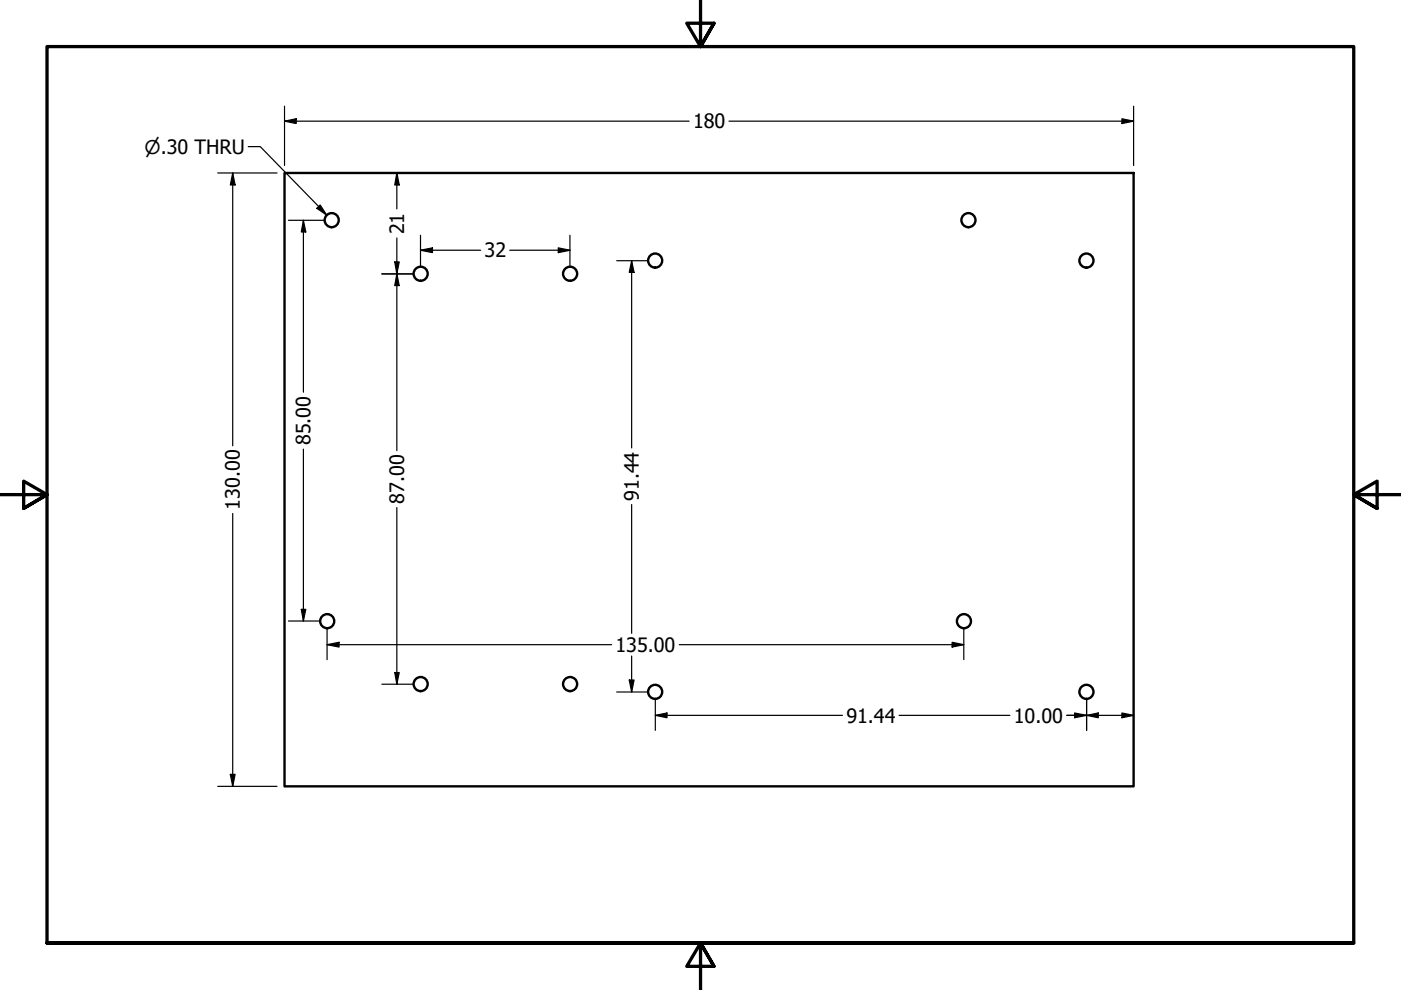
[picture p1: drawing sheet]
<svg xmlns="http://www.w3.org/2000/svg" width="297mm" height="210mm" viewBox="0 0 297 210" stroke-linecap="round" stroke-linejoin="round" font-family="sans-serif">
<!-- layer: Visible (ANSI) -->
<g fill="none" stroke="#000" stroke-width=".51">
<path d="M60.3 36.7h180v130h-180z"/>
<circle cx="70.3" cy="46.7" r="1.49"/>
<circle cx="89.2" cy="58" r="1.49"/>
<circle cx="120.9" cy="58" r="1.49"/>
<circle cx="138.9" cy="55.2" r="1.49"/>
<circle cx="205.3" cy="46.7" r="1.49"/>
<circle cx="230.3" cy="55.2" r="1.49"/>
<circle cx="69.4" cy="131.7" r="1.49"/>
<circle cx="204.4" cy="131.7" r="1.49"/>
<circle cx="89.2" cy="145" r="1.49"/>
<circle cx="120.9" cy="145" r="1.49"/>
<circle cx="138.9" cy="146.7" r="1.49"/>
<circle cx="230.3" cy="146.7" r="1.49"/>
</g>
<!-- layer: Border (ANSI) -->
<path d="M148.5 -.1v10l-2.9-5h5.8l-2.9 5 2.9-5M0 104.9h10l-5-2.9v5.8l5-2.9-5 2.9M297 104.9h-10l5-2.9v5.8l-5-2.9 5 2.9M10 199.9v-190h277v190h-277h277M151.4 204.9l-2.9-5 2.9 5h-5.8l2.9-5v10" fill="none" stroke="#000" stroke-width=".7"/>
<!-- layer: Dimension (ANSI) -->
<g fill="none" stroke="#000" stroke-width=".25">
<path d="M46.2 36.7h12.5M49.3 36.7l.5 2.5h-1zM49.3 36.7v57.8M60.3 25.7l2.5-.5v1zM60.3 25.7h85.8M60.3 22.5v12.6M84.1 36.7l.5 2.5h-.9zM84.1 36.7v7.6M154.6 25.7h85.7M237.9 25.2l2.4 .5-2.4 .5zM240.3 22.5v12.6M61.2 46.7h7.5"/>
<path d="M64.3 46.7l.5 2.5h-.9zM64.3 46.7v36.5M81 58.1h6.6M83.7 55.5h.9l-.5 2.6zM84.1 58.1l.5 2.5h-.9zM84.1 50.5v45M89.2 53.1l2.5-.6v1.1zM89.2 53.1h12.7M89.2 49.9v6.6M108.1 53.1h12.7M118.4 52.5l2.4 .6-2.4 .5zM120.8 49.9v6.6"/>
<path d="M130.7 55.3h6.7M133.9 55.3l.5 2.5h-1zM133.9 55.3v39.7M64.3 95.2v36.5M49.3 108.9v57.8M84.1 107.6v37.5M133.9 107v27.3M61.2 131.7h6.6M63.9 129.2h.9l-.5 2.5zM69.3 136.7l2.6-.5v1zM69.3 136.7h60.4M69.3 133.3v6.6"/>
<path d="M133.9 139.1v7.6M144 136.7h60.3M201.9 136.2l2.4 .5-2.4 .5zM204.3 133.3v6.6M81 145.1h6.6M83.7 142.6h.9l-.5 2.5zM130.7 146.7h6.7M133.4 144.2h1l-.5 2.5zM138.9 151.7l2.5-.5v1zM138.9 151.7h39.7M138.9 148.3v6.5M190.6 151.7h23.5"/>
<path d="M226.2 151.7h14.1M227.8 151.2l2.6 .5-2.6 .5zM230.4 151.7l2.5-.5v1zM230.4 148.3v6.5M237.9 151.2l2.4 .5-2.4 .5zM46.2 166.7h12.5M48.8 164.2h1l-.5 2.5z"/>
</g>
<g fill="#000">
<path d="M49.3 36.7l.5 2.5h-1z" fill-rule="evenodd"/>
<path d="M60.3 25.7l2.5-.5v1z" fill-rule="evenodd"/>
<path d="M84.1 36.7l.5 2.5h-.9z" fill-rule="evenodd"/>
<path d="M237.9 25.2l2.4 .5-2.4 .5z" fill-rule="evenodd"/>
<path d="M64.3 46.7l.5 2.5h-.9z" fill-rule="evenodd"/>
<path d="M83.7 55.5h.9l-.5 2.6z" fill-rule="evenodd"/>
<path d="M89.2 53.1l2.5-.6v1.1z" fill-rule="evenodd"/>
<path d="M118.4 52.5l2.4 .6-2.4 .5z" fill-rule="evenodd"/>
<path d="M133.9 55.3l.5 2.5h-1z" fill-rule="evenodd"/>
<path d="M84.1 58.1l.5 2.5h-.9z" fill-rule="evenodd"/>
<path d="M63.9 129.2h.9l-.5 2.5z" fill-rule="evenodd"/>
<path d="M69.3 136.7l2.6-.5v1z" fill-rule="evenodd"/>
<path d="M201.9 136.2l2.4 .5-2.4 .5z" fill-rule="evenodd"/>
<path d="M83.7 142.6h.9l-.5 2.5z" fill-rule="evenodd"/>
<path d="M133.4 144.2h1l-.5 2.5z" fill-rule="evenodd"/>
<path d="M138.9 151.7l2.5-.5v1z" fill-rule="evenodd"/>
<path d="M227.8 151.2l2.6 .5-2.6 .5z" fill-rule="evenodd"/>
<path d="M230.4 151.7l2.5-.5v1z" fill-rule="evenodd"/>
<path d="M237.9 151.2l2.4 .5-2.4 .5z" fill-rule="evenodd"/>
<path d="M48.8 164.2h1l-.5 2.5z" fill-rule="evenodd"/>
</g>
<!-- layer: Symbol (ANSI) -->
<path d="M52.6 31.1h2.6l14.1 14.5M67.9 43.5l1.4 2.1-2.1-1.4z" fill="none" stroke="#000" stroke-width=".25"/>
<path d="M67.9 43.5l1.4 2.1-2.1-1.4z" fill-rule="evenodd" fill="#000"/>
<g font-size="4.2">
<text x="146.9" y="27.2">180</text>
<text x="85.7" y="49.7" transform="rotate(-90 85.7 49.7)">21</text>
<text x="102.7" y="54.6">32</text>
<text x="65.8" y="94.4" transform="rotate(-90 65.8 94.4)">85.00</text>
<text x="85.7" y="106.8" transform="rotate(-90 85.7 106.8)">87.00</text>
<text x="135.4" y="106.2" transform="rotate(-90 135.4 106.2)">91.44</text>
<text x="50.9" y="108" transform="rotate(-90 50.9 108)">130.00</text>
<text x="130.5" y="138.2">135.00</text>
<text x="179.5" y="153.2">91.44</text>
<text x="214.9" y="153.2">10.00</text>
</g>
<text font-size="4" x="30.7" y="32.6">⌀.30 THRU</text>
</svg>
